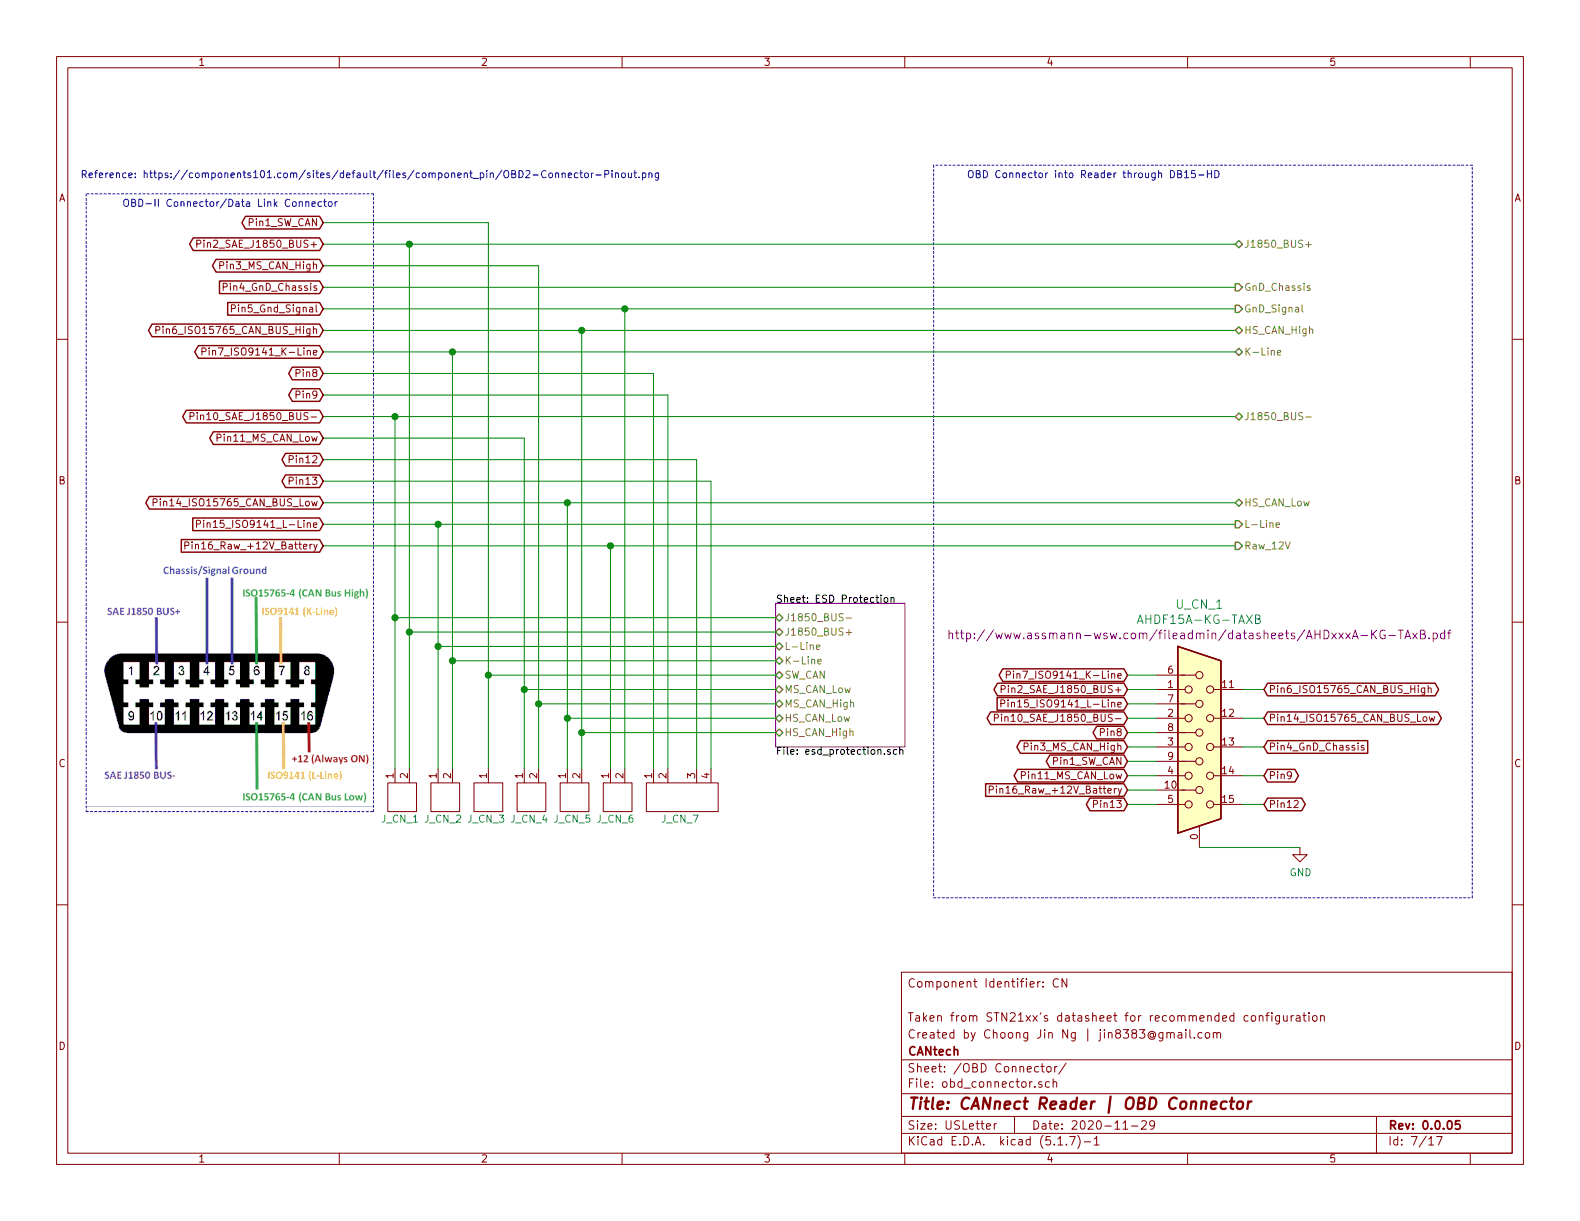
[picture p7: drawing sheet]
EESchema Schematic File Version 4
EELAYER 30 0
EELAYER END
$Descr USLetter 11000 8500
encoding utf-8
Sheet 7 17
Title "CANnect Reader | OBD Connector"
Date "2020-11-29"
Rev "0.0.05"
Comp "CANtech"
Comment1 "Created by Choong Jin Ng | jin8383@gmail.com"
Comment2 "Taken from STN21xx's datasheet for recommended configuration"
Comment3 ""
Comment4 "Component Identifier: CN"
$EndDescr
Text HLabel 8600 3800 2    50   Output ~ 0
Raw_12V
Text HLabel 8600 1700 2    50   BiDi ~ 0
J1850_BUS+
Text HLabel 8600 2000 2    50   Output ~ 0
GnD_Chassis
Text HLabel 8600 2150 2    50   Output ~ 0
GnD_Signal
Text HLabel 8600 2300 2    50   BiDi ~ 0
HS_CAN_High
Text HLabel 8600 2450 2    50   BiDi ~ 0
K-Line
Text HLabel 8600 2900 2    50   BiDi ~ 0
J1850_BUS-
Text HLabel 8600 3500 2    50   BiDi ~ 0
HS_CAN_Low
Text HLabel 8600 3650 2    50   Output ~ 0
L-Line
Text Notes 8500 1250 2    50   ~ 0
OBD Connector into Reader through DB15-HD
Wire Notes Line
	2600 5650 2600 1350
Text Notes 4600 1250 2    50   ~ 0
Reference: https://components101.com/sites/default/files/component_pin/OBD2-Connector-Pinout.png
Wire Notes Line
	6500 1150 6500 6250
Wire Notes Line
	6500 6250 10250 6250
Wire Notes Line
	10250 1150 6500 1150
Wire Notes Line
	10250 6250 10250 1150
Text GLabel 2250 2600 0    50   BiDi ~ 0
Pin8
Text GLabel 2250 3350 0    50   BiDi ~ 0
Pin13
Text GLabel 2250 3200 0    50   BiDi ~ 0
Pin12
Text GLabel 2250 2750 0    50   BiDi ~ 0
Pin9
Wire Notes Line
	2600 1350 600  1350
Wire Notes Line
	600  5650 2600 5650
Wire Notes Line
	600  1350 600  5650
Text Notes 850  1450 0    50   ~ 0
OBD-II Connector/Data Link Connector
Text GLabel 2250 1550 0    50   BiDi ~ 0
Pin1_SW_CAN
Text GLabel 2250 1700 0    50   BiDi ~ 0
Pin2_SAE_J1850_BUS+
Text GLabel 2250 2900 0    50   BiDi ~ 0
Pin10_SAE_J1850_BUS-
Text GLabel 2250 1850 0    50   BiDi ~ 0
Pin3_MS_CAN_High
Text GLabel 2250 3050 0    50   BiDi ~ 0
Pin11_MS_CAN_Low
Text GLabel 2250 2150 0    50   Input ~ 0
Pin5_Gnd_Signal
Text GLabel 2250 2000 0    50   Input ~ 0
Pin4_GnD_Chassis
Text GLabel 2250 3800 0    50   Input ~ 0
Pin16_Raw_+12V_Battery
Text GLabel 8800 5000 2    50   BiDi ~ 0
Pin14_ISO15765_CAN_BUS_Low
Text GLabel 8800 4800 2    50   BiDi ~ 0
Pin6_ISO15765_CAN_BUS_High
Text GLabel 7850 4900 0    50   Input ~ 0
Pin15_ISO9141_L-Line
$Comp
L AHDF15AKGTAXB:AHDF15A-KG-TAXB CN?
U 1 1
P 8000 4650
AR Path="/5FF7CC92" Ref="CN?"  Part="1" 
AR Path="/5FF6FE24/5FF7CC92" Ref="U_CN_1"  Part="1" 
F 0 "U_CN_1" H 8350 5095 60  0000 C CNN
F 1 "AHDF15A-KG-TAXB" H 8350 4989 60  0000 C CNN
F 2 "footprints:AHDF15A-KG-TAXB" H 8400 3890 60  0001 C CNN
F 3 "http://www.assmann-wsw.com/fileadmin/datasheets/AHDxxxA-KG-TAxB.pdf" H 8350 4883 60  0000 C CNN
F 4 "AHDF15A-KG-TAXB" H 8000 4650 50  0001 C CNN "Part Name"
F 5 "AE11024-ND" H 8000 4650 50  0001 C CNN "digikeypn"
F 6 "Assmann WSW Components" H 8000 4650 50  0001 C CNN "Manufacturer"
F 7 "DigiKey Canada" H 8000 4650 50  0001 C CNN "Vendor"
	1    8000 4650
	1    0    0    -1  
$EndComp
Wire Wire Line
	8350 5900 9050 5900
Wire Wire Line
	8800 4800 8650 4800
Wire Wire Line
	8800 5000 8650 5000
Wire Wire Line
	8800 5200 8650 5200
Wire Wire Line
	8800 5400 8650 5400
Wire Wire Line
	8800 5600 8650 5600
$Comp
L power:GND #PWR073
U 1 1
P 9050 5900
F 0 "#PWR073" H 9050 5650 50  0001 C CNN
F 1 "GND" H 9055 5727 50  0000 C CNN
F 2 "" H 9050 5900 50  0001 C CNN
F 3 "" H 9050 5900 50  0001 C CNN
	1    9050 5900
	1    0    0    -1  
$EndComp
Wire Wire Line
	7850 4700 8050 4700
Wire Wire Line
	7850 4800 8050 4800
Wire Wire Line
	7850 4900 8050 4900
Wire Wire Line
	7850 5000 8050 5000
Wire Wire Line
	7850 5100 8050 5100
Wire Wire Line
	7850 5200 8050 5200
Wire Wire Line
	7850 5300 8050 5300
Wire Wire Line
	7850 5400 8050 5400
Wire Wire Line
	7850 5500 8050 5500
Wire Wire Line
	8050 5600 7850 5600
Text GLabel 7850 4800 0    50   BiDi ~ 0
Pin2_SAE_J1850_BUS+
Text GLabel 7850 5000 0    50   BiDi ~ 0
Pin10_SAE_J1850_BUS-
Text GLabel 7850 5100 0    50   BiDi ~ 0
Pin8
Text GLabel 7850 5200 0    50   BiDi ~ 0
Pin3_MS_CAN_High
Text GLabel 7850 5300 0    50   BiDi ~ 0
Pin1_SW_CAN
Text GLabel 7850 5400 0    50   BiDi ~ 0
Pin11_MS_CAN_Low
Text GLabel 7850 5600 0    50   BiDi ~ 0
Pin13
Text GLabel 7850 5500 0    50   Input ~ 0
Pin16_Raw_+12V_Battery
Text GLabel 8800 5200 2    50   Input ~ 0
Pin4_GnD_Chassis
Text GLabel 8800 5600 2    50   BiDi ~ 0
Pin12
Text GLabel 8800 5400 2    50   BiDi ~ 0
Pin9
Text GLabel 2250 3650 0    50   Input ~ 0
Pin15_ISO9141_L-Line
Text GLabel 2250 2450 0    50   BiDi ~ 0
Pin7_ISO9141_K-Line
Text GLabel 2250 3500 0    50   BiDi ~ 0
Pin14_ISO15765_CAN_BUS_Low
Text GLabel 2250 2300 0    50   BiDi ~ 0
Pin6_ISO15765_CAN_BUS_High
Text GLabel 7850 4700 0    50   BiDi ~ 0
Pin7_ISO9141_K-Line
$Sheet
S 5400 4200 900  1000
U 5FA6BC58
F0 "ESD Protection" 50
F1 "esd_protection.sch" 50
F2 "HS_CAN_High" B L 5400 5100 50 
F3 "HS_CAN_Low" B L 5400 5000 50 
F4 "MS_CAN_High" B L 5400 4900 50 
F5 "MS_CAN_Low" B L 5400 4800 50 
F6 "SW_CAN" B L 5400 4700 50 
F7 "K-Line" B L 5400 4600 50 
F8 "L-Line" B L 5400 4500 50 
F9 "J1850_BUS+" B L 5400 4400 50 
F10 "J1850_BUS-" B L 5400 4300 50 
$EndSheet
Wire Wire Line
	2250 2150 4350 2150
Wire Wire Line
	2250 2000 8600 2000
Wire Wire Line
	2250 3800 4250 3800
Wire Wire Line
	2250 3650 3050 3650
Wire Wire Line
	2250 2450 3150 2450
Wire Wire Line
	2250 3500 3950 3500
Wire Wire Line
	2250 2300 4050 2300
$Comp
L CANtech:Header_Pin_2 J_CN_1
U 1 1
P 2800 5400
F 0 "J_CN_1" H 2650 5100 50  0000 L CNN
F 1 "Header_Pin_2" H 2800 5400 50  0001 C CNN
F 2 "Connector_PinHeader_2.54mm:PinHeader_1x02_P2.54mm_Vertical" H 2800 5400 50  0001 C CNN
F 3 "" H 2800 5400 50  0001 C CNN
	1    2800 5400
	1    0    0    -1  
$EndComp
$Comp
L CANtech:Header_Pin_2 J_CN_2
U 1 1
P 3100 5400
F 0 "J_CN_2" H 2950 5100 50  0000 L CNN
F 1 "Header_Pin_2" H 3100 5400 50  0001 C CNN
F 2 "Connector_PinHeader_2.54mm:PinHeader_1x02_P2.54mm_Vertical" H 3100 5400 50  0001 C CNN
F 3 "" H 3100 5400 50  0001 C CNN
	1    3100 5400
	1    0    0    -1  
$EndComp
$Comp
L CANtech:Header_Pin_2 J_CN_6
U 1 1
P 4300 5400
F 0 "J_CN_6" H 4150 5100 50  0000 L CNN
F 1 "Header_Pin_2" H 4300 5400 50  0001 C CNN
F 2 "Connector_PinHeader_2.54mm:PinHeader_1x02_P2.54mm_Vertical" H 4300 5400 50  0001 C CNN
F 3 "" H 4300 5400 50  0001 C CNN
	1    4300 5400
	1    0    0    -1  
$EndComp
$Comp
L CANtech:Header_Pin_2 J_CN_4
U 1 1
P 3700 5400
F 0 "J_CN_4" H 3550 5100 50  0000 L CNN
F 1 "Header_Pin_2" H 3700 5400 50  0001 C CNN
F 2 "Connector_PinHeader_2.54mm:PinHeader_1x02_P2.54mm_Vertical" H 3700 5400 50  0001 C CNN
F 3 "" H 3700 5400 50  0001 C CNN
	1    3700 5400
	1    0    0    -1  
$EndComp
$Comp
L CANtech:Header_Pin_2 J_CN_5
U 1 1
P 4000 5400
F 0 "J_CN_5" H 3850 5100 50  0000 L CNN
F 1 "Header_Pin_2" H 4000 5400 50  0001 C CNN
F 2 "Connector_PinHeader_2.54mm:PinHeader_1x02_P2.54mm_Vertical" H 4000 5400 50  0001 C CNN
F 3 "" H 4000 5400 50  0001 C CNN
	1    4000 5400
	1    0    0    -1  
$EndComp
$Comp
L CANtech:Header_Pin_4 J_CN_7
U 1 1
P 4750 5300
F 0 "J_CN_7" H 4600 4900 50  0000 L CNN
F 1 "Header_Pin_4" H 4750 5300 50  0001 C CNN
F 2 "Connector_PinHeader_2.54mm:PinHeader_1x04_P2.54mm_Vertical" H 4750 5300 50  0001 C CNN
F 3 "" H 4750 5300 50  0001 C CNN
	1    4750 5300
	1    0    0    -1  
$EndComp
$Comp
L CANtech:Header_Pin_1 J_CN_3
U 1 1
P 3400 5400
F 0 "J_CN_3" H 3250 5100 50  0000 L CNN
F 1 "Header_Pin_1" H 3400 5400 50  0001 C CNN
F 2 "Connector_PinHeader_2.54mm:PinHeader_1x01_P2.54mm_Vertical" H 3400 5400 50  0001 C CNN
F 3 "" H 3400 5400 50  0001 C CNN
	1    3400 5400
	1    0    0    -1  
$EndComp
Wire Wire Line
	2250 1550 3400 1550
Wire Wire Line
	4550 2600 4550 5350
Wire Wire Line
	2250 2600 4550 2600
Wire Wire Line
	2250 2750 4650 2750
Wire Wire Line
	4650 2750 4650 5350
Wire Wire Line
	4850 3200 4850 5350
Wire Wire Line
	2250 3200 4850 3200
Wire Wire Line
	2250 3350 4950 3350
Wire Wire Line
	4950 3350 4950 5350
Wire Wire Line
	2250 1700 2850 1700
Wire Wire Line
	2250 2900 2750 2900
Wire Wire Line
	2750 5350 2750 4300
Wire Wire Line
	2750 4300 5400 4300
Wire Wire Line
	5400 4400 2850 4400
Wire Wire Line
	2850 4400 2850 5350
Wire Wire Line
	2750 4300 2750 2900
Connection ~ 2750 4300
Connection ~ 2750 2900
Wire Wire Line
	2750 2900 8600 2900
Wire Wire Line
	2850 4400 2850 1700
Connection ~ 2850 4400
Connection ~ 2850 1700
Wire Wire Line
	2850 1700 8600 1700
Wire Wire Line
	3050 5350 3050 4500
Connection ~ 3050 3650
Wire Wire Line
	3050 3650 8600 3650
Wire Wire Line
	5400 4500 3050 4500
Connection ~ 3050 4500
Wire Wire Line
	3050 4500 3050 3650
Wire Wire Line
	5400 4600 3150 4600
Wire Wire Line
	3150 4600 3150 5350
Wire Wire Line
	3150 4600 3150 2450
Connection ~ 3150 4600
Connection ~ 3150 2450
Wire Wire Line
	3150 2450 8600 2450
Wire Wire Line
	3400 4700 3400 5350
Wire Wire Line
	3400 4700 5400 4700
Wire Wire Line
	3400 4700 3400 1550
Connection ~ 3400 4700
Wire Wire Line
	3650 5350 3650 4800
Wire Wire Line
	3650 4800 5400 4800
Wire Wire Line
	3650 4800 3650 3050
Wire Wire Line
	3650 3050 2250 3050
Connection ~ 3650 4800
Wire Wire Line
	3750 5350 3750 4900
Wire Wire Line
	3750 4900 5400 4900
Wire Wire Line
	3750 4900 3750 1850
Wire Wire Line
	3750 1850 2250 1850
Connection ~ 3750 4900
Wire Wire Line
	3950 5350 3950 5000
Wire Wire Line
	3950 5000 5400 5000
Wire Wire Line
	5400 5100 4050 5100
Wire Wire Line
	4050 5100 4050 5350
Wire Wire Line
	3950 5000 3950 3500
Connection ~ 3950 5000
Connection ~ 3950 3500
Wire Wire Line
	3950 3500 8600 3500
Wire Wire Line
	4050 5100 4050 2300
Connection ~ 4050 5100
Connection ~ 4050 2300
Wire Wire Line
	4050 2300 8600 2300
Wire Wire Line
	4250 3800 4250 5350
Connection ~ 4250 3800
Wire Wire Line
	4250 3800 8600 3800
Wire Wire Line
	4350 5350 4350 2150
Connection ~ 4350 2150
Wire Wire Line
	4350 2150 8600 2150
$EndSCHEMATC
